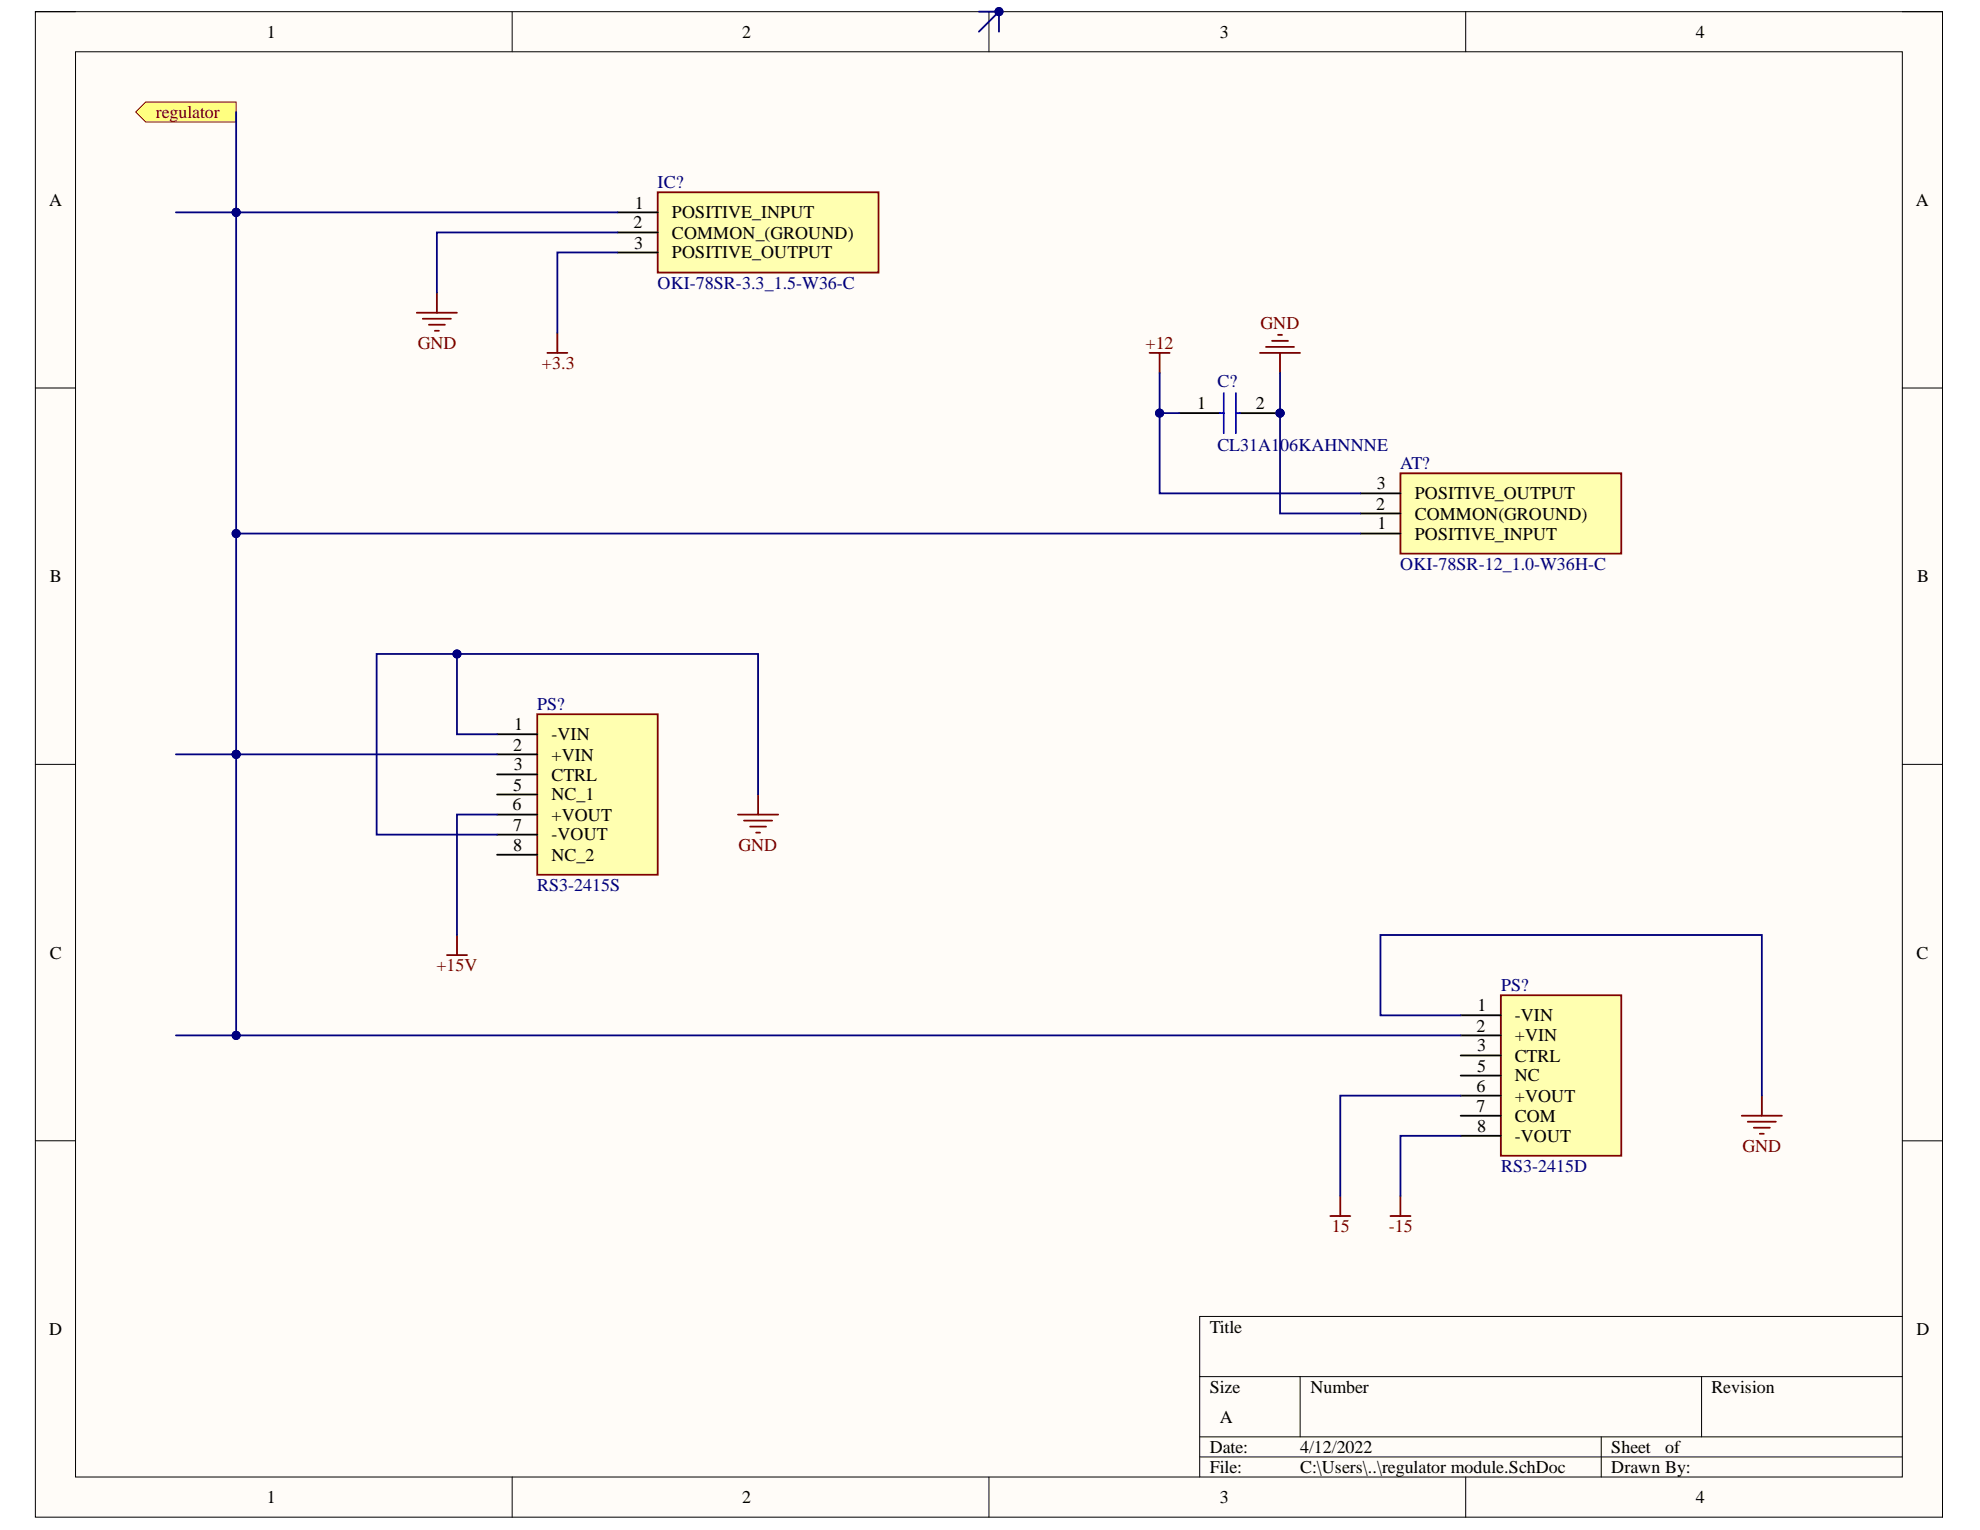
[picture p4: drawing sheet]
<svg xmlns="http://www.w3.org/2000/svg" width="279mm" height="216mm" viewBox="0 0 279 216" stroke-linecap="round" stroke-linejoin="round" font-family="sans-serif">
<path d="M5 1.6h269.1v212.5h-269.1z" fill-rule="evenodd" fill="#fffcf8"/>
<path d="M5 1.6h269.1v212.5h-269.1z" fill="none" stroke="#000" stroke-width=".14"/>
<path d="M10.7 7.3h257.7v201.1h-257.7z" fill-rule="evenodd" fill="#fffcf8"/>
<g fill="none" stroke="#000" stroke-width=".14">
<path d="M5 1.6h5.7M10.7 7.3h257.7v201.1h-257.7zM72.3 1.6v5.7M139.5 1.6v5.7M206.8 1.6v5.7M268.4 1.6h5.7v5.7M5 54.8h5.7M268.4 54.8h5.7M5 107.9h5.7M268.4 107.9h5.7M5 161h5.7M268.4 161h5.7"/>
<path d="M169.3 194.3h99.1M183.5 194.3v8.5M240.1 194.3v8.5M268.4 185.8h-99.1v22.6M72.3 208.4v5.7M139.5 208.4v5.7M169.3 202.8h99.1M169.3 205.6h99.1M206.8 208.4v5.7M226 202.8v5.6M274.1 208.4v5.7"/>
</g>
<path d="M77.2 49.8h2.9M78.6 47v2.8M177.8 49.8h5.7M178.6 49h4M179.5 48.1h2.3M180.3 47.2h.6M180.6 49.8v2.8" fill="none" stroke="#800000" stroke-width=".25"/>
<path d="M75.8 100.8h17v22.6h-17z" fill-rule="evenodd" fill="#ffffb0"/>
<path d="M75.8 100.8h17v22.6h-17zM104.1 114.9h5.7M105 115.8h4M105.8 116.6h2.3M106.7 117.5h.6M107 112.1v2.8M63.1 134.8h2.8M64.5 131.9v2.9" fill="none" stroke="#800000" stroke-width=".25"/>
<path d="M70.1 103.6h5.7M70.1 106.4h5.7M70.1 109.3h5.7M70.1 112.1h5.7M70.1 114.9h5.7M70.1 117.8h5.7M70.1 120.6h5.7" fill="none" stroke="#000" stroke-width=".25"/>
<path d="M211.8 140.4h17v22.7h-17z" fill-rule="evenodd" fill="#ffffb0"/>
<g fill="none" stroke="#800000" stroke-width=".25">
<path d="M58.8 44.1h5.7M59.7 45h3.9M60.5 45.8h2.3M61.4 46.7h.5M61.6 41.3v2.8M211.8 140.4h17v22.7h-17zM245.8 157.4h5.6M246.6 158.3h4M247.5 159.1h2.2M248.3 160h.6M248.6 154.6v2.8M187.7 171.6h2.8"/>
<path d="M189.1 168.8v2.8M196.2 171.6h2.8M197.6 168.8v2.8"/>
</g>
<path d="M206.1 143.3h5.7M206.1 146.1h5.7M206.1 148.9h5.7M206.1 151.8h5.7M206.1 154.6h5.7M206.1 157.4h5.7M206.1 160.3h5.7" fill="none" stroke="#000" stroke-width=".25"/>
<path d="M20.6 14.4h12.7v2.8h-12.7l-1.4-1.4z" fill-rule="evenodd" fill="#ffff80"/>
<path d="M20.6 14.4h12.7v2.8h-12.7l-1.4-1.4z" fill="none" stroke="#800000" stroke-width=".14"/>
<path d="M92.8 27.1h31.2v11.4h-31.2z" fill-rule="evenodd" fill="#ffffb0"/>
<path d="M92.8 27.1h31.2v11.4h-31.2z" fill="none" stroke="#800000" stroke-width=".25"/>
<path d="M87.1 30h5.7M87.1 32.8h5.7M87.1 35.6h5.7" fill="none" stroke="#000" stroke-width=".25"/>
<path d="M197.6 66.8h31.2v11.3h-31.2z" fill-rule="evenodd" fill="#ffffb0"/>
<path d="M162.2 49.8h2.8M163.6 49.8v2.8M197.6 66.8h31.2v11.3h-31.2z" fill="none" stroke="#800000" stroke-width=".25"/>
<path d="M166.5 58.3h5.6M175 58.3h5.6M192 75.3h5.6M192 72.5h5.6M192 69.6h5.6" fill="none" stroke="#000" stroke-width=".25"/>
<path d="M172.1 58.3h.6M172.7 55.5v5.6M174.4 55.5v5.6" fill="none" stroke="#00f" stroke-width=".25"/>
<path d="M138.1 1.6h2.9v2.9" fill="none" stroke="#000080" stroke-width=".25"/>
<circle cx="141" cy="1.6" r=".57" fill="#000080"/>
<circle cx="141" cy="1.6" r=".57" fill="none" stroke="#000080" stroke-width=".14"/>
<path d="M70.1 103.6h-5.6v-11.3h42.5v19.8" fill="none" stroke="#000080" stroke-width=".25"/>
<circle cx="64.5" cy="92.3" r=".57" fill="#000080"/>
<circle cx="64.5" cy="92.3" r=".57" fill="none" stroke="#000080" stroke-width=".14"/>
<path d="M64.5 92.3h-11.4v25.5h17" fill="none" stroke="#000080" stroke-width=".25"/>
<circle cx="64.5" cy="92.3" r=".57" fill="#000080"/>
<circle cx="64.5" cy="92.3" r=".57" fill="none" stroke="#000080" stroke-width=".14"/>
<path d="M24.8 30h62.3M70.1 114.9h-5.6v17" fill="none" stroke="#000080" stroke-width=".25"/>
<circle cx="33.3" cy="30" r=".57" fill="#000080"/>
<circle cx="33.3" cy="30" r=".57" fill="none" stroke="#000080" stroke-width=".14"/>
<path d="M24.8 106.4h45.3" fill="none" stroke="#000080" stroke-width=".25"/>
<circle cx="33.3" cy="106.4" r=".57" fill="#000080"/>
<circle cx="33.3" cy="106.4" r=".57" fill="none" stroke="#000080" stroke-width=".14"/>
<path d="M24.8 146.1h181.3" fill="none" stroke="#000080" stroke-width=".25"/>
<circle cx="33.3" cy="146.1" r=".57" fill="#000080"/>
<circle cx="33.3" cy="146.1" r=".57" fill="none" stroke="#000080" stroke-width=".14"/>
<path d="M33.3 15.8v14.2" fill="none" stroke="#000080" stroke-width=".25"/>
<circle cx="33.3" cy="30" r=".57" fill="#000080"/>
<circle cx="33.3" cy="30" r=".57" fill="none" stroke="#000080" stroke-width=".14"/>
<path d="M33.3 106.4v39.7" fill="none" stroke="#000080" stroke-width=".25"/>
<circle cx="33.3" cy="146.1" r=".57" fill="#000080"/>
<circle cx="33.3" cy="146.1" r=".57" fill="none" stroke="#000080" stroke-width=".14"/>
<circle cx="33.3" cy="106.4" r=".57" fill="#000080"/>
<circle cx="33.3" cy="106.4" r=".57" fill="none" stroke="#000080" stroke-width=".14"/>
<path d="M141 1.6l-2.9 2.9M87.1 32.8h-25.5v8.5M87.1 35.6h-8.5v11.4M206.1 143.3h-11.3v-11.4h53.8v22.7M206.1 154.6h-17v14.2M206.1 160.3h-8.5v8.5" fill="none" stroke="#000080" stroke-width=".25"/>
<circle cx="141" cy="1.6" r=".57" fill="#000080"/>
<circle cx="141" cy="1.6" r=".57" fill="none" stroke="#000080" stroke-width=".14"/>
<path d="M33.3 30v76.4" fill="none" stroke="#000080" stroke-width=".25"/>
<circle cx="33.3" cy="106.4" r=".57" fill="#000080"/>
<circle cx="33.3" cy="106.4" r=".57" fill="none" stroke="#000080" stroke-width=".14"/>
<circle cx="33.3" cy="75.3" r=".57" fill="#000080"/>
<circle cx="33.3" cy="75.3" r=".57" fill="none" stroke="#000080" stroke-width=".14"/>
<circle cx="33.3" cy="30" r=".57" fill="#000080"/>
<circle cx="33.3" cy="30" r=".57" fill="none" stroke="#000080" stroke-width=".14"/>
<path d="M163.6 52.6v17h28.4" fill="none" stroke="#000080" stroke-width=".25"/>
<circle cx="163.6" cy="58.3" r=".57" fill="#000080"/>
<circle cx="163.6" cy="58.3" r=".57" fill="none" stroke="#000080" stroke-width=".14"/>
<path d="M163.6 58.3h2.9M180.6 52.6v19.9h11.4" fill="none" stroke="#000080" stroke-width=".25"/>
<circle cx="163.6" cy="58.3" r=".57" fill="#000080"/>
<circle cx="163.6" cy="58.3" r=".57" fill="none" stroke="#000080" stroke-width=".14"/>
<path d="M33.3 75.3h158.7" fill="none" stroke="#000080" stroke-width=".25"/>
<circle cx="33.3" cy="75.3" r=".57" fill="#000080"/>
<circle cx="33.3" cy="75.3" r=".57" fill="none" stroke="#000080" stroke-width=".14"/>
<g font-size="2.5">
<text x="37.6" y="5.3">1</text>
<text x="104.7" y="5.3">2</text>
<text x="172.1" y="5.3">3</text>
<text x="239.3" y="5.3">4</text>
<text x="6.9" y="29">A</text>
<text x="89.6" y="29.4">1</text>
<text x="270.3" y="29">A</text>
<text x="89.4" y="32.2">2</text>
<text x="89.5" y="35.1">3</text>
<text x="94.8" y="30.8">POSITIVE_INPUT</text>
<text x="94.8" y="33.7">COMMON_(GROUND)</text>
<text x="94.8" y="36.5">POSITIVE_OUTPUT</text>
<text x="168.9" y="57.7">1</text>
<text x="177.2" y="57.7">2</text>
<text x="194.2" y="71.9">2</text>
<text x="194.3" y="69">3</text>
<text x="199.6" y="70.5">POSITIVE_OUTPUT</text>
<text x="194.4" y="74.7">1</text>
<text x="199.6" y="76.1">POSITIVE_INPUT</text>
<text x="199.6" y="73.3">COMMON(GROUND)</text>
<text x="7" y="82.1">B</text>
<text x="270.5" y="82.1">B</text>
<text x="72.4" y="105.9">2</text>
<text x="72.6" y="103">1</text>
<text x="77.8" y="104.5">-VIN</text>
<text x="77.8" y="107.3">+VIN</text>
<text x="72.4" y="111.6">5</text>
<text x="72.5" y="108.7">3</text>
<text x="77.8" y="110.1">CTRL</text>
<text x="77.8" y="112.9">NC_1</text>
<text x="72.3" y="114.4">6</text>
<text x="72.4" y="117.2">7</text>
<text x="77.8" y="115.8">+VOUT</text>
<text x="77.8" y="118.6">-VOUT</text>
<text x="72.4" y="120">8</text>
<text x="77.8" y="121.5">NC_2</text>
<text x="7" y="135.3">C</text>
<text x="270.4" y="135.3">C</text>
<text x="208.5" y="142.7">1</text>
<text x="208.3" y="145.6">2</text>
<text x="208.4" y="148.4">3</text>
<text x="213.8" y="144.1">-VIN</text>
<text x="213.8" y="146.9">+VIN</text>
<text x="213.8" y="149.8">CTRL</text>
<text x="208.3" y="154">6</text>
<text x="208.4" y="151.2">5</text>
<text x="213.8" y="152.6">NC</text>
<text x="213.8" y="155.5">+VOUT</text>
<text x="208.3" y="156.9">7</text>
<text x="208.4" y="159.7">8</text>
<text x="213.8" y="158.3">COM</text>
<text x="213.8" y="161.1">-VOUT</text>
<text x="6.9" y="188.4">D</text>
<text x="170.7" y="188">Title</text>
<text x="270.4" y="188.4">D</text>
<text x="170.7" y="196.5">Size</text>
<text x="184.9" y="196.5">Number</text>
<text x="241.5" y="196.5">Revision</text>
<text x="172.1" y="200.8">A</text>
<text x="170.7" y="205">Date:</text>
<text x="170.7" y="207.8">File:</text>
<text x="183.5" y="205">4/12/2022</text>
<text x="183.5" y="207.8">C:\Users\..\regulator module.SchDoc</text>
<text x="227.4" y="205">Sheet</text>
<text x="227.4" y="207.8">Drawn By:</text>
<text x="235" y="205">of</text>
<text x="37.6" y="212.1">1</text>
<text x="104.7" y="212.1">2</text>
<text x="172.1" y="212.1">3</text>
<text x="239.3" y="212.1">4</text>
</g>
<g font-size="2.5" fill="#800000">
<text x="22" y="16.7">regulator</text>
<text x="177.9" y="46.4">GND</text>
<text x="59" y="49.2">GND</text>
<text x="76.5" y="52">+3.3</text>
<text x="161.6" y="49.2">+12</text>
<text x="104.2" y="120">GND</text>
<text x="61.6" y="137">+15V</text>
<text x="245.9" y="162.6">GND</text>
<text x="188" y="173.9">15</text>
<text x="196" y="173.9">-15</text>
</g>
<g font-size="2.5" fill="#000080">
<text x="92.8" y="26.6">IC?</text>
<text x="92.8" y="40.8">OKI-78SR-3.3_1.5-W36-C</text>
<text x="171.8" y="54.7">C?</text>
<text x="171.8" y="63.7">CL31A106KAHNNNE</text>
<text x="197.6" y="66.2">AT?</text>
<text x="197.6" y="80.4">OKI-78SR-12_1.0-W36H-C</text>
<text x="75.8" y="100.2">PS?</text>
<text x="75.8" y="125.7">RS3-2415S</text>
<text x="211.8" y="139.9">PS?</text>
<text x="211.8" y="165.4">RS3-2415D</text>
</g>
<text font-size="1.4" fill="#000080" x="174.3" y="58.5">PIC?02</text>
</svg>
